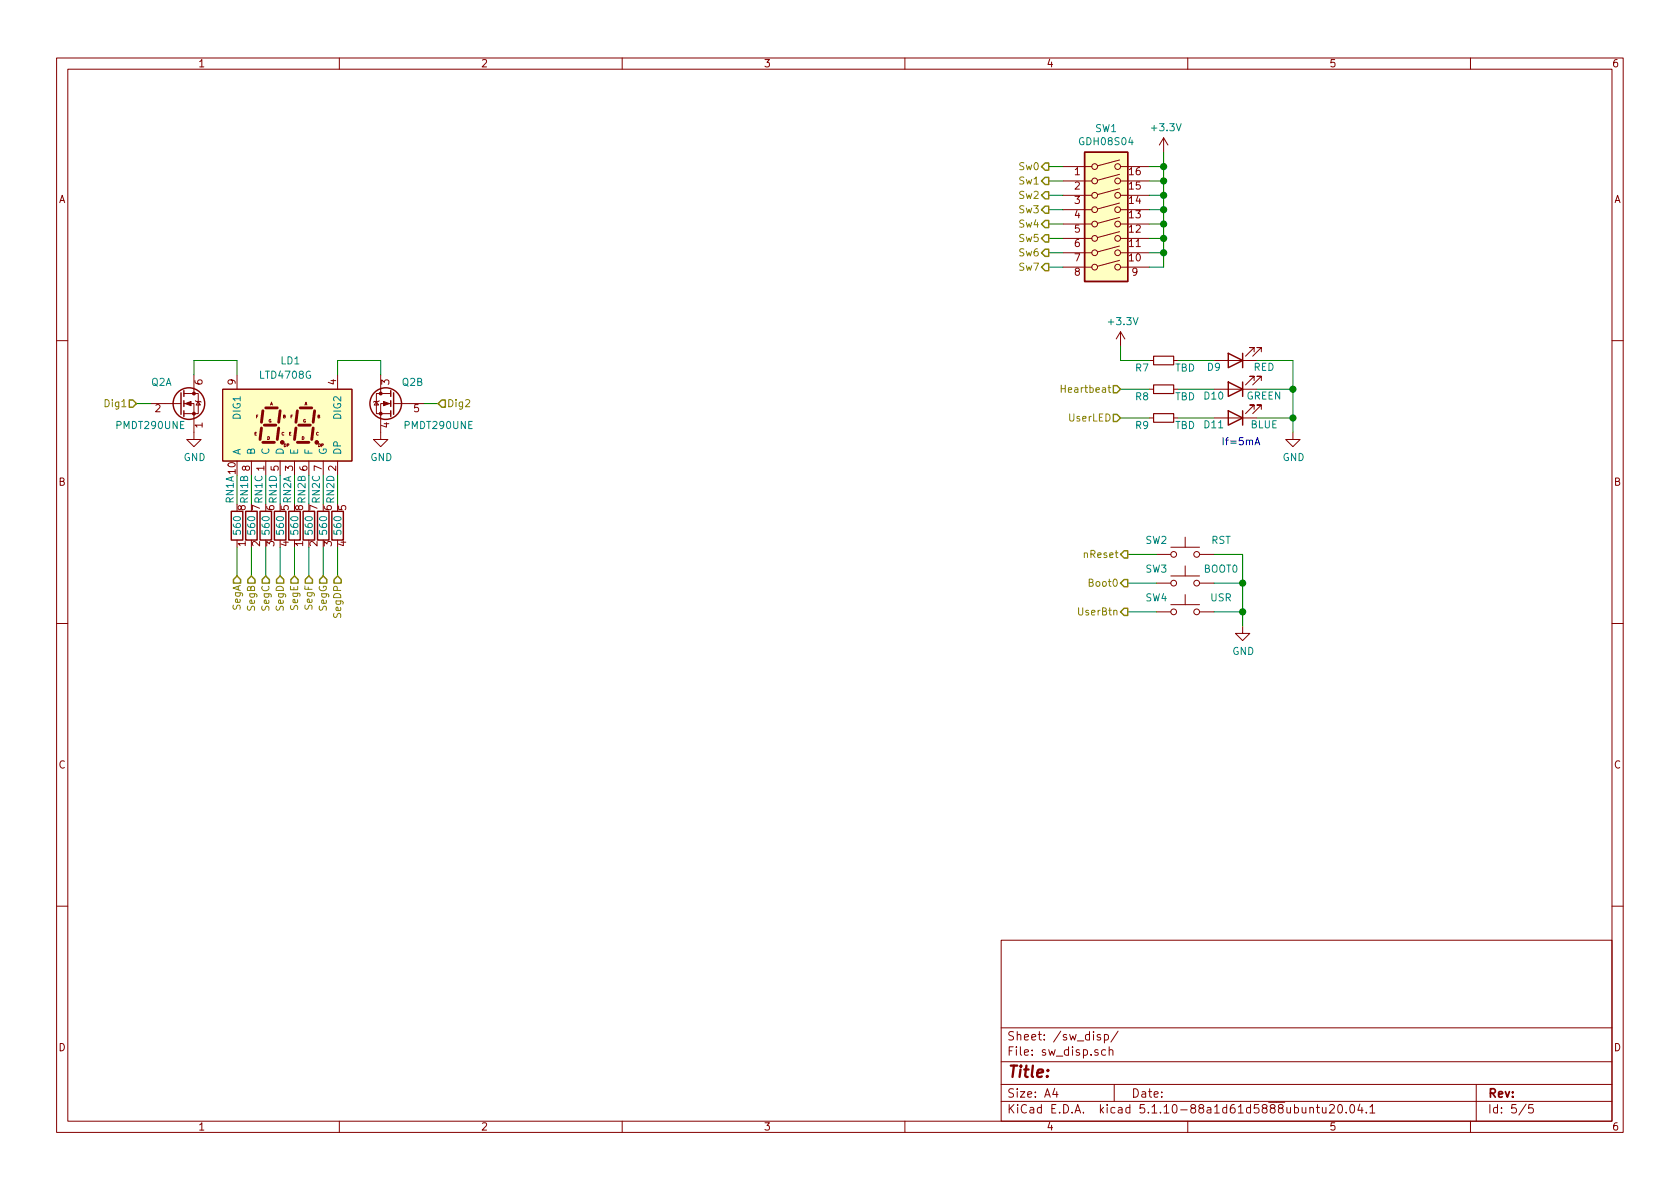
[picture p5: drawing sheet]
EESchema Schematic File Version 4
EELAYER 30 0
EELAYER END
$Descr A4 11693 8268
encoding utf-8
Sheet 5 5
Title ""
Date ""
Rev ""
Comp ""
Comment1 ""
Comment2 ""
Comment3 ""
Comment4 ""
$EndDescr
$Comp
L Switch:SW_DIP_x08 SW1
U 1 1
P 7700 1550
F 0 "SW1" H 7700 2217 50  0000 C CNN
F 1 "GDH08S04" H 7700 2126 50  0000 C CNN
F 2 "GDH08S04:SOIC127P813X256-16N" H 7700 1550 50  0001 C CNN
F 3 "~" H 7700 1550 50  0001 C CNN
	1    7700 1550
	1    0    0    -1  
$EndComp
$Comp
L power:+3.3V #PWR047
U 1 1
P 8100 1050
F 0 "#PWR047" H 8100 900 50  0001 C CNN
F 1 "+3.3V" H 8115 1223 50  0000 C CNN
F 2 "" H 8100 1050 50  0001 C CNN
F 3 "" H 8100 1050 50  0001 C CNN
	1    8100 1050
	1    0    0    -1  
$EndComp
Wire Wire Line
	8100 1050 8100 1150
Wire Wire Line
	8100 1150 8000 1150
Wire Wire Line
	8100 1150 8100 1250
Wire Wire Line
	8100 1250 8000 1250
Connection ~ 8100 1150
Wire Wire Line
	8100 1250 8100 1350
Wire Wire Line
	8100 1350 8000 1350
Connection ~ 8100 1250
Wire Wire Line
	8100 1350 8100 1450
Wire Wire Line
	8100 1450 8000 1450
Connection ~ 8100 1350
Wire Wire Line
	8100 1450 8100 1550
Wire Wire Line
	8100 1550 8000 1550
Connection ~ 8100 1450
Wire Wire Line
	8100 1550 8100 1650
Wire Wire Line
	8100 1650 8000 1650
Connection ~ 8100 1550
Wire Wire Line
	8100 1650 8100 1750
Wire Wire Line
	8100 1750 8000 1750
Connection ~ 8100 1650
Wire Wire Line
	8100 1750 8100 1850
Wire Wire Line
	8100 1850 8000 1850
Connection ~ 8100 1750
Text HLabel 7800 2700 0    50   Input ~ 0
Heartbeat
$Comp
L Device:R_Small R7
U 1 1
P 8100 2500
F 0 "R7" V 8150 2350 50  0000 C CNN
F 1 "TBD" V 8150 2650 50  0000 C CNN
F 2 "Resistor_SMD:R_0805_2012Metric" H 8100 2500 50  0001 C CNN
F 3 "~" H 8100 2500 50  0001 C CNN
	1    8100 2500
	0    1    1    0   
$EndComp
$Comp
L Device:R_Small R8
U 1 1
P 8100 2700
F 0 "R8" V 8150 2550 50  0000 C CNN
F 1 "TBD" V 8150 2850 50  0000 C CNN
F 2 "Resistor_SMD:R_0805_2012Metric" H 8100 2700 50  0001 C CNN
F 3 "~" H 8100 2700 50  0001 C CNN
	1    8100 2700
	0    1    1    0   
$EndComp
$Comp
L Device:R_Small R9
U 1 1
P 8100 2900
F 0 "R9" V 8150 2750 50  0000 C CNN
F 1 "TBD" V 8150 3050 50  0000 C CNN
F 2 "Resistor_SMD:R_0805_2012Metric" H 8100 2900 50  0001 C CNN
F 3 "~" H 8100 2900 50  0001 C CNN
	1    8100 2900
	0    1    1    0   
$EndComp
Text Notes 8500 3100 0    50   ~ 0
If=5mA
$Comp
L power:+3.3V #PWR046
U 1 1
P 7800 2400
F 0 "#PWR046" H 7800 2250 50  0001 C CNN
F 1 "+3.3V" H 7815 2573 50  0000 C CNN
F 2 "" H 7800 2400 50  0001 C CNN
F 3 "" H 7800 2400 50  0001 C CNN
	1    7800 2400
	1    0    0    -1  
$EndComp
Wire Wire Line
	7800 2500 8000 2500
Wire Wire Line
	8000 2700 7800 2700
Text HLabel 7800 2900 0    50   Input ~ 0
UserLED
Wire Wire Line
	7800 2900 8000 2900
Text HLabel 7850 3850 0    50   Output ~ 0
nReset
Text HLabel 7850 4050 0    50   Output ~ 0
Boot0
Text HLabel 7850 4250 0    50   Output ~ 0
UserBtn
$Comp
L Switch:SW_Push SW2
U 1 1
P 8250 3850
F 0 "SW2" H 8050 3950 50  0000 C CNN
F 1 "RST" H 8500 3950 50  0000 C CNN
F 2 "Button_Switch_SMD:SW_SPST_B3U-1000P" H 8250 4050 50  0001 C CNN
F 3 "~" H 8250 4050 50  0001 C CNN
	1    8250 3850
	1    0    0    -1  
$EndComp
$Comp
L Switch:SW_Push SW3
U 1 1
P 8250 4050
F 0 "SW3" H 8050 4150 50  0000 C CNN
F 1 "BOOT0" H 8500 4150 50  0000 C CNN
F 2 "Button_Switch_SMD:SW_SPST_B3U-1000P" H 8250 4250 50  0001 C CNN
F 3 "~" H 8250 4250 50  0001 C CNN
	1    8250 4050
	1    0    0    -1  
$EndComp
$Comp
L Switch:SW_Push SW4
U 1 1
P 8250 4250
F 0 "SW4" H 8050 4350 50  0000 C CNN
F 1 "USR" H 8500 4350 50  0000 C CNN
F 2 "Button_Switch_SMD:SW_SPST_B3U-1000P" H 8250 4450 50  0001 C CNN
F 3 "~" H 8250 4450 50  0001 C CNN
	1    8250 4250
	1    0    0    -1  
$EndComp
Wire Wire Line
	7850 4250 8050 4250
Wire Wire Line
	8050 4050 7850 4050
Wire Wire Line
	7850 3850 8050 3850
$Comp
L power:GND #PWR048
U 1 1
P 8650 4350
F 0 "#PWR048" H 8650 4100 50  0001 C CNN
F 1 "GND" H 8655 4177 50  0000 C CNN
F 2 "" H 8650 4350 50  0001 C CNN
F 3 "" H 8650 4350 50  0001 C CNN
	1    8650 4350
	1    0    0    -1  
$EndComp
Wire Wire Line
	8650 4350 8650 4250
Wire Wire Line
	8650 4250 8450 4250
Wire Wire Line
	8450 4050 8650 4050
Wire Wire Line
	8650 4050 8650 4250
Connection ~ 8650 4250
Wire Wire Line
	8450 3850 8650 3850
Wire Wire Line
	8650 3850 8650 4050
Connection ~ 8650 4050
$Comp
L Device:LED D9
U 1 1
P 8600 2500
F 0 "D9" H 8750 2550 50  0000 C CNN
F 1 "RED" H 8400 2550 50  0000 C CNN
F 2 "LED_SMD:LED_0805_2012Metric" H 8600 2500 50  0001 C CNN
F 3 "~" H 8600 2500 50  0001 C CNN
	1    8600 2500
	-1   0    0    1   
$EndComp
Wire Wire Line
	7800 2400 7800 2500
$Comp
L Device:LED D10
U 1 1
P 8600 2700
F 0 "D10" H 8750 2750 50  0000 C CNN
F 1 "GREEN" H 8400 2750 50  0000 C CNN
F 2 "LED_SMD:LED_0805_2012Metric" H 8600 2700 50  0001 C CNN
F 3 "~" H 8600 2700 50  0001 C CNN
	1    8600 2700
	-1   0    0    1   
$EndComp
$Comp
L Device:LED D11
U 1 1
P 8600 2900
F 0 "D11" H 8750 2950 50  0000 C CNN
F 1 "BLUE" H 8400 2950 50  0000 C CNN
F 2 "LED_SMD:LED_0805_2012Metric" H 8600 2900 50  0001 C CNN
F 3 "~" H 8600 2900 50  0001 C CNN
	1    8600 2900
	-1   0    0    1   
$EndComp
Wire Wire Line
	8200 2500 8450 2500
Wire Wire Line
	8200 2700 8450 2700
Wire Wire Line
	8200 2900 8450 2900
$Comp
L power:GND #PWR049
U 1 1
P 9000 3000
F 0 "#PWR049" H 9000 2750 50  0001 C CNN
F 1 "GND" H 9005 2827 50  0000 C CNN
F 2 "" H 9000 3000 50  0001 C CNN
F 3 "" H 9000 3000 50  0001 C CNN
	1    9000 3000
	1    0    0    -1  
$EndComp
Wire Wire Line
	9000 3000 9000 2900
Wire Wire Line
	9000 2900 8750 2900
Wire Wire Line
	8750 2700 9000 2700
Wire Wire Line
	9000 2700 9000 2900
Connection ~ 9000 2900
Wire Wire Line
	8750 2500 9000 2500
Wire Wire Line
	9000 2500 9000 2700
Connection ~ 9000 2700
$Comp
L Device:Q_DUAL_NMOS_S1G1D2S2G2D1 Q2
U 1 1
P 1250 2800
F 0 "Q2" H 1050 2950 50  0000 L CNN
F 1 "PMDT290UNE" H 800 2650 50  0000 L CNN
F 2 "Package_TO_SOT_SMD:SOT-666" H 1450 2800 50  0001 C CNN
F 3 "~" H 1450 2800 50  0001 C CNN
	1    1250 2800
	1    0    0    -1  
$EndComp
$Comp
L power:GND #PWR044
U 1 1
P 1350 3000
F 0 "#PWR044" H 1350 2750 50  0001 C CNN
F 1 "GND" H 1355 2827 50  0000 C CNN
F 2 "" H 1350 3000 50  0001 C CNN
F 3 "" H 1350 3000 50  0001 C CNN
	1    1350 3000
	1    0    0    -1  
$EndComp
$Comp
L LTD-4708G:LTD4708G LD1
U 1 1
P 2000 2950
F 0 "LD1" H 1950 3400 50  0000 L CNN
F 1 "LTD4708G" H 1800 3300 50  0000 L CNN
F 2 "LTD-470:LED_LTD-4708G" H 2000 2950 50  0001 C CNN
F 3 "https://hu.mouser.com/datasheet/2/239/lite-on_lites09006-1-1737404.pdf" H 2000 2950 50  0001 C CNN
	1    2000 2950
	1    0    0    -1  
$EndComp
Wire Wire Line
	1650 3300 1650 3500
Wire Wire Line
	1750 3300 1750 3500
Wire Wire Line
	1850 3300 1850 3500
Wire Wire Line
	1950 3500 1950 3300
Wire Wire Line
	2050 3300 2050 3500
Wire Wire Line
	2150 3500 2150 3300
Wire Wire Line
	2250 3300 2250 3500
Wire Wire Line
	2350 3500 2350 3300
Wire Wire Line
	2350 4000 2350 3800
Wire Wire Line
	2250 3800 2250 4000
Wire Wire Line
	2150 4000 2150 3800
Wire Wire Line
	2050 3800 2050 4000
Wire Wire Line
	1950 4000 1950 3800
Wire Wire Line
	1850 3800 1850 4000
Wire Wire Line
	1750 4000 1750 3800
Wire Wire Line
	1650 3800 1650 4000
$Comp
L Device:Q_DUAL_NMOS_S1G1D2S2G2D1 Q2
U 2 1
P 2750 2800
F 0 "Q2" H 2550 2950 50  0000 L CNN
F 1 "PMDT290UNE" H 2200 2650 50  0000 L CNN
F 2 "Package_TO_SOT_SMD:SOT-666" H 2950 2800 50  0001 C CNN
F 3 "~" H 2950 2800 50  0001 C CNN
	2    2750 2800
	-1   0    0    -1  
$EndComp
$Comp
L power:GND #PWR045
U 1 1
P 2650 3000
F 0 "#PWR045" H 2650 2750 50  0001 C CNN
F 1 "GND" H 2655 2827 50  0000 C CNN
F 2 "" H 2650 3000 50  0001 C CNN
F 3 "" H 2650 3000 50  0001 C CNN
	1    2650 3000
	1    0    0    -1  
$EndComp
Wire Wire Line
	2650 2600 2650 2500
Wire Wire Line
	2650 2500 2350 2500
Wire Wire Line
	2350 2500 2350 2600
Wire Wire Line
	1650 2600 1650 2500
Wire Wire Line
	1650 2500 1350 2500
Wire Wire Line
	1350 2500 1350 2600
Text HLabel 1650 4000 3    50   Input ~ 0
SegA
Text HLabel 1750 4000 3    50   Input ~ 0
SegB
Text HLabel 1850 4000 3    50   Input ~ 0
SegC
Text HLabel 1950 4000 3    50   Input ~ 0
SegD
Text HLabel 2050 4000 3    50   Input ~ 0
SegE
Text HLabel 2150 4000 3    50   Input ~ 0
SegF
Text HLabel 2250 4000 3    50   Input ~ 0
SegG
Text HLabel 2350 4000 3    50   Input ~ 0
SegDP
Text HLabel 950  2800 0    50   Input ~ 0
Dig1
Text HLabel 3050 2800 2    50   Input ~ 0
Dig2
Wire Wire Line
	2950 2800 3050 2800
Wire Wire Line
	1050 2800 950  2800
Wire Wire Line
	7300 1150 7400 1150
Wire Wire Line
	7400 1250 7300 1250
Wire Wire Line
	7300 1350 7400 1350
Wire Wire Line
	7400 1450 7300 1450
Wire Wire Line
	7300 1550 7400 1550
Wire Wire Line
	7400 1650 7300 1650
Wire Wire Line
	7300 1750 7400 1750
Wire Wire Line
	7400 1850 7300 1850
$Comp
L Device:R_Pack04_Split RN1
U 3 1
P 1850 3650
F 0 "RN1" V 1800 3800 50  0000 L CNN
F 1 "560" V 1850 3650 50  0000 C CNN
F 2 "Resistor_SMD:R_Array_Concave_4x0603" V 1770 3650 50  0001 C CNN
F 3 "~" H 1850 3650 50  0001 C CNN
	3    1850 3650
	1    0    0    -1  
$EndComp
$Comp
L Device:R_Pack04_Split RN2
U 4 1
P 2350 3650
F 0 "RN2" V 2300 3800 50  0000 L CNN
F 1 "560" V 2350 3650 50  0000 C CNN
F 2 "Resistor_SMD:R_Array_Concave_4x0603" V 2270 3650 50  0001 C CNN
F 3 "~" H 2350 3650 50  0001 C CNN
	4    2350 3650
	1    0    0    -1  
$EndComp
$Comp
L Device:R_Pack04_Split RN2
U 1 1
P 2050 3650
F 0 "RN2" V 2000 3800 50  0000 L CNN
F 1 "560" V 2050 3650 50  0000 C CNN
F 2 "Resistor_SMD:R_Array_Concave_4x0603" V 1970 3650 50  0001 C CNN
F 3 "~" H 2050 3650 50  0001 C CNN
	1    2050 3650
	1    0    0    -1  
$EndComp
$Comp
L Device:R_Pack04_Split RN1
U 4 1
P 1950 3650
F 0 "RN1" V 1900 3800 50  0000 L CNN
F 1 "560" V 1950 3650 50  0000 C CNN
F 2 "Resistor_SMD:R_Array_Concave_4x0603" V 1870 3650 50  0001 C CNN
F 3 "~" H 1950 3650 50  0001 C CNN
	4    1950 3650
	1    0    0    -1  
$EndComp
$Comp
L Device:R_Pack04_Split RN2
U 2 1
P 2150 3650
F 0 "RN2" V 2100 3800 50  0000 L CNN
F 1 "560" V 2150 3650 50  0000 C CNN
F 2 "Resistor_SMD:R_Array_Concave_4x0603" V 2070 3650 50  0001 C CNN
F 3 "~" H 2150 3650 50  0001 C CNN
	2    2150 3650
	1    0    0    -1  
$EndComp
$Comp
L Device:R_Pack04_Split RN2
U 3 1
P 2250 3650
F 0 "RN2" V 2200 3800 50  0000 L CNN
F 1 "560" V 2250 3650 50  0000 C CNN
F 2 "Resistor_SMD:R_Array_Concave_4x0603" V 2170 3650 50  0001 C CNN
F 3 "~" H 2250 3650 50  0001 C CNN
	3    2250 3650
	1    0    0    -1  
$EndComp
$Comp
L Device:R_Pack04_Split RN1
U 2 1
P 1750 3650
F 0 "RN1" V 1700 3800 50  0000 L CNN
F 1 "560" V 1750 3650 50  0000 C CNN
F 2 "Resistor_SMD:R_Array_Concave_4x0603" V 1670 3650 50  0001 C CNN
F 3 "~" H 1750 3650 50  0001 C CNN
	2    1750 3650
	1    0    0    -1  
$EndComp
$Comp
L Device:R_Pack04_Split RN1
U 1 1
P 1650 3650
F 0 "RN1" V 1600 3800 50  0000 L CNN
F 1 "560" V 1650 3650 50  0000 C CNN
F 2 "Resistor_SMD:R_Array_Concave_4x0603" V 1570 3650 50  0001 C CNN
F 3 "~" H 1650 3650 50  0001 C CNN
	1    1650 3650
	1    0    0    -1  
$EndComp
Text HLabel 7300 1150 0    50   Output ~ 0
Sw0
Text HLabel 7300 1250 0    50   Output ~ 0
Sw1
Text HLabel 7300 1350 0    50   Output ~ 0
Sw2
Text HLabel 7300 1450 0    50   Output ~ 0
Sw3
Text HLabel 7300 1550 0    50   Output ~ 0
Sw4
Text HLabel 7300 1650 0    50   Output ~ 0
Sw5
Text HLabel 7300 1750 0    50   Output ~ 0
Sw6
Text HLabel 7300 1850 0    50   Output ~ 0
Sw7
$EndSCHEMATC
